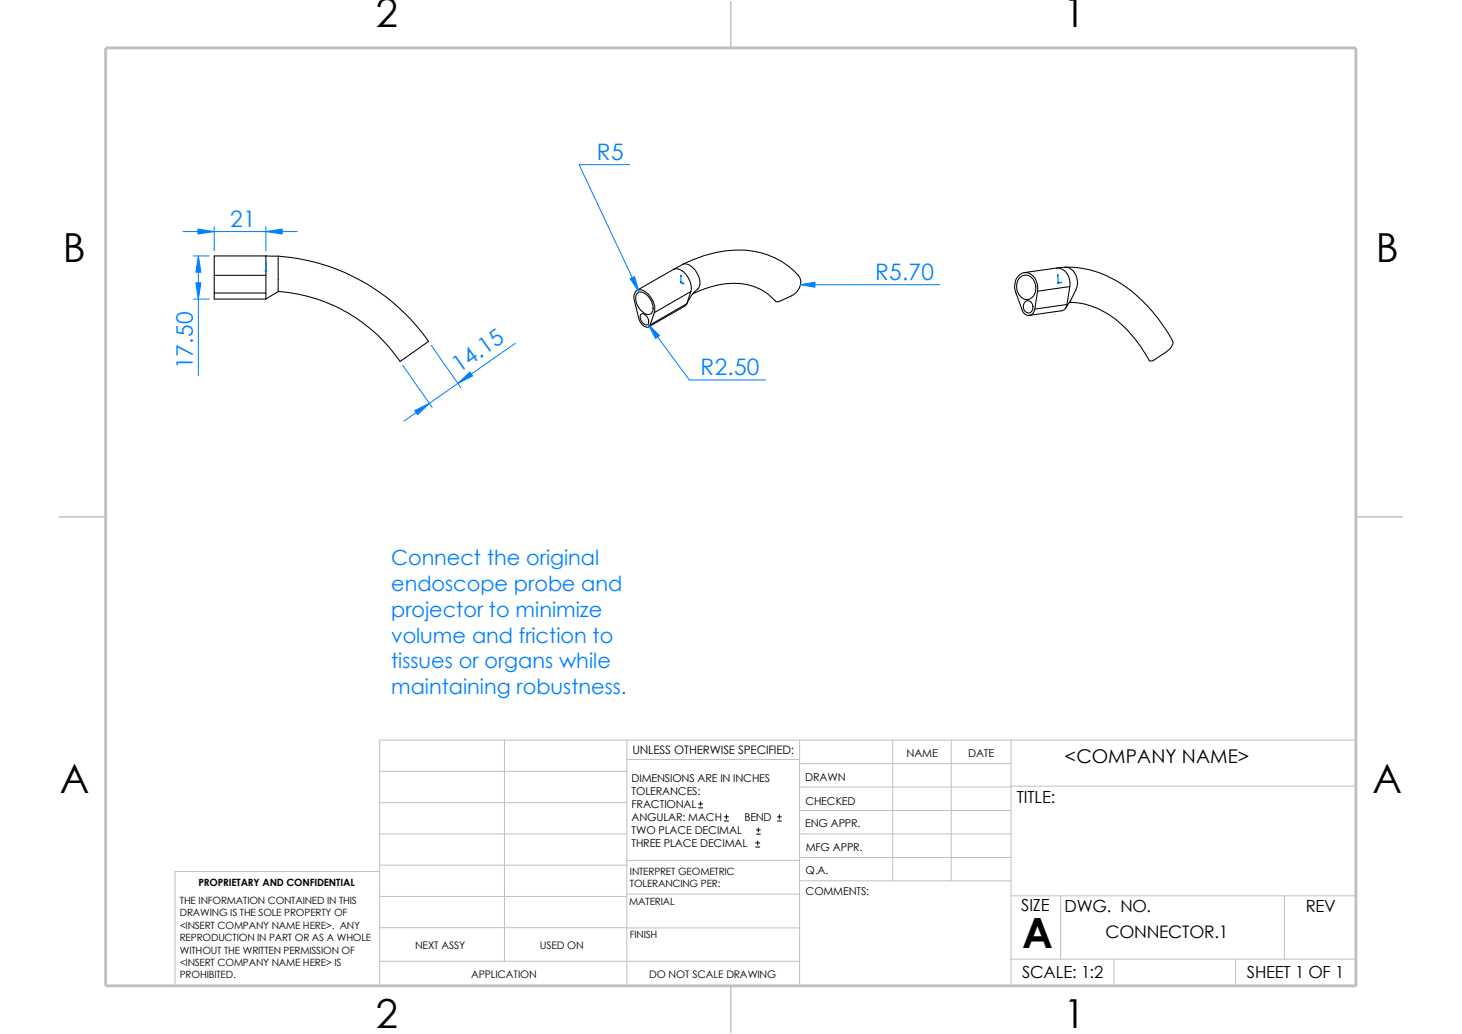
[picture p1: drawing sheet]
<svg xmlns="http://www.w3.org/2000/svg" width="297mm" height="210mm" viewBox="0 0 297 210" stroke-linecap="round" stroke-linejoin="round" font-family="sans-serif">
<g fill="none" stroke="#c0c0c0" stroke-width=".2">
<path d="M77.1 156.7h50.2M102.5 150.3v44.9M127.3 150.3v49.9M127.3 154.3h35.1M162.4 155.1h43M162.4 150.3v49.9M162.4 159.9h43M181.4 150.3v28.6M193.3 150.3v28.6M205.4 150.3v49.9M205.4 159.7h70.1M77.1 169.4h50.2"/>
<path d="M77.1 175.7h50.2M77.1 177h-41.5v23.2h239.9v-49.9h-198.4v49.9M77.1 163h50.2M127.3 174.8h35.1M162.4 169.4h43M162.4 174.2h43M162.4 164.6h43M162.4 178.9h43M77.1 188.4h50.2M77.1 195.2h85.3M77.1 182.1h50.2M127.3 181.6h35.1"/>
<path d="M127.3 188.5h35.1M205.4 194.8h70.1M205.4 181.9h70.1M215.5 181.9v12.9M226.3 194.8v5.4M251 194.8v5.4M260.9 181.9v12.9"/>
</g>
<path d="M148.5 .2v9.5M11.9 105h9.6M275.5 105h9.5M148.5 200.2v9.6" fill="none" stroke="#c0c0c0" stroke-width=".3"/>
<path d="M21.5 9.7h254v190.5h-254z" fill="none" stroke="#c0c0c0" stroke-width=".59"/>
<g fill="none" stroke="#000" stroke-width=".21">
<path d="M43.5 55.9h10.5M43.5 59.5h10.5M43.5 55.9v3.6M43.5 59.5v1.2h10.5v-1.2M43.5 55.9v-3.9h10.5v3.9M54 52h2.5M54 55.9v3.6M56.5 52a40.6 40.6 0 0 1 30.5 17.4l-5.6 4a33.8 33.8 0 0 0-20.8-13.7l-4.1-.5M56.5 59.2l-2.5 1.5M56.5 52v7.2M129.4 59l9.2-5.3a2 2 0 0 1 2.4 .9 3.6 3.6 0 0 1 .9 3.9l-.2 .2a7.2 7.2 0 0 0-2.3 3.1M129.4 59.6a1.37 1.37 0 0 1 2 .3 3.5 3.5 0 0 1 1.1 3.5 1.22 1.22 0 0 1-2.1-.2 3.1 3.1 0 0 1-1-3.6z"/>
<path d="M136.9 54.7a2.07 2.07 0 0 1 2.4 1 4.1 4.1 0 0 1 1 3.5M138.7 53.7a23.6 23.6 0 0 1 15.9-2.3 15.1 15.1 0 0 1 7.8 4.9 2.99 2.99 0 0 1-1.7 3.8l-2.5 1.2-.6-.1a12.2 12.2 0 0 0-12.8-3l-4.1 1.5M140.3 59.2l-7.4 4.3M140.3 59.2l-.8 2.5M207 56.6a1.85 1.85 0 0 1 2-.6 1.85 1.85 0 0 1 1.3 1.5 2.29 2.29 0 0 1-1.9 3.3 2.77 2.77 0 0 1-1.4-4.2zM210.8 59.1a3.1 3.1 0 0 0-2.4-3.7 2.64 2.64 0 0 0-2.2 3.3l1.4 4.2a1.3 1.3 0 0 0 1.4 1.2 1.3 1.3 0 0 0 1.2-1.3M210.8 59.1l-.6 3.7M214.6 54.4l-6.5 1M214.6 54.5a2.71 2.71 0 0 1 2.8 3l-.1 .7M214.7 54.4h.7a2.8 2.8 0 0 1 3.5 3 8.5 8.5 0 0 1-1.7 4.1l-.7 1.1M216.4 54.3a21.7 21.7 0 0 1 16.3 7.4l.9 1a33.8 33.8 0 0 1 4.7 6.8 2.78 2.78 0 0 1-1.5 2.1l-2.3 1.5a.83 .83 0 0 1-1 .1 24 24 0 0 0-10.6-10.6 13.8 13.8 0 0 0-5.6-1.2M217.3 58.2l-6.5 .9"/>
<path d="M217.3 58.2l-.6 3.6M130.3 63.8a1.42 1.42 0 0 1 1.2 2.2 1.48 1.48 0 0 1-1.2-2.2zM132.9 63.5a4.2 4.2 0 0 0-2.7-4.6 1.27 1.27 0 0 0-1.4 1.6l1 4.1a2.02 2.02 0 0 0 1.9 1.8l.4-.4M132.9 63.5l-.8 2.5M139.2 62.1l-7.4 4.3M139.5 61.7l-.3 .4M139.5 61.7l-7.4 4.3M208.3 61.3a1.16 1.16 0 0 1 1.4 .3 1.16 1.16 0 0 1 0 1.4 .95 .95 0 0 1-1.1 .5 .95 .95 0 0 1-.7-1v-.5zM216.7 61.8a1.34 1.34 0 0 1-1.1 1.3l-6.5 1M216.7 61.8l-6.5 1"/>
</g>
<g fill="#00f" stroke="#00f" stroke-width=".2">
<path d="M215.4 57.3l.3 .1-.3 .1z"/>
<path d="M214.9 55.8l.1 .2-.2 .1z"/>
<path d="M138.7 57.4l.2 .3-.3-.1z"/>
<path d="M138.3 55.9l.1 .3h-.1z"/>
<path d="M54 53.3l.1 .3h-.2z"/>
</g>
<g fill="none" stroke="#00f" stroke-width=".2">
<path d="M53.9 55h.3M53.9 54.9l.3 .3M54 55h.1M54 53.3v1.9M54.1 54.9l-.3 .3M138.2 57.3h.3M138.2 57.2l.3 .3M138.3 57.3l.6 .4M138.3 55.9v1.6M138.5 57.2l-.3 .3M214.9 55.8l.1 1.6h.7M214.9 57.4h.3"/>
<path d="M214.9 57.3l.3 .3M215 57.3v.3M215.1 57.3l-.3 .3"/>
</g>
<g fill="none" stroke="#000" stroke-width=".2">
<path d="M141.9 164.1h.8M141.9 163.3h.8M142.3 162.9v.8M147.2 166.8h.8M147.2 165.9h.8M147.6 165.5v.8M153.5 172h.8M153.5 171.2h.8M153.7 169.4h.8M153.7 168.6h.8M153.9 170.8v.8M154.1 168.1v.9"/>
<path d="M157.9 166.8h.8M157.9 165.9h.8M158.3 165.5v.8"/>
</g>
<path d="M127.9 33.4h-10.3l12.2 26M37.2 47h23.2M39.3 52h3.2M40.3 52v24.3M43.5 46.1v4.9M54 46.1v4.9M162.6 57.8h28.4M39.3 60.7h3.2M81.8 74.2l6 8.6M87.6 70.2l6 8.5M104.7 69.7l-22.7 15.9M131.7 65.8l8.3 11.4h15.5" fill="none" stroke="#0080ff" stroke-width=".2"/>
<g fill="#0080ff" stroke="#0080ff" stroke-width=".2">
<path d="M128 56.6l.9-.4 .9 3.2z"/>
<path d="M131.7 65.8l2.3 2.4-.8 .5z"/>
<path d="M162.6 57.8l3-.5v1z"/>
<path d="M40.3 52l.5 3.3h-1z"/>
<path d="M39.8 57.4h1l-.5 3.3z"/>
<path d="M93 77.9l2.5-2.3 .5 .8z"/>
<path d="M84.2 83.4l3-1.5-2.4 2.3z"/>
<path d="M54 47l3.3-.5v1z"/>
<path d="M40.2 46.5l3.3 .5-3.3 .5z"/>
</g>
<text font-size="8.5" x="207.6" y="192.5">A</text>
<g font-size="8.1">
<text x="76.4" y="5.5">2</text>
<text x="216.1" y="5.5">1</text>
<text x="12.8" y="53.2">B</text>
<text x="279.5" y="53.2">B</text>
<text x="12.1" y="161.1">A</text>
<text x="278.8" y="161.1">A</text>
<text x="76.4" y="208.7">2</text>
<text x="216.1" y="208.7">1</text>
</g>
<g font-size="4.6" fill="#0080ff">
<text x="121.3" y="32.5">R5</text>
<text x="46.8" y="46.1">21</text>
<text x="177.8" y="56.9">R5.70</text>
<text x="39.2" y="75" transform="rotate(-90 39.2 75)">17.50</text>
<text x="93.3" y="75.9" transform="rotate(-35 93.3 75.9)">14.15</text>
<text x="142.3" y="76.2">R2.50</text>
</g>
<g font-size="4.2" fill="#0080ff">
<text x="79.5" y="114.8">Connect the original</text>
<text x="79.5" y="120">endoscope probe and</text>
<text x="79.5" y="125.3">projector to minimize</text>
<text x="79.5" y="130.5">volume and friction to</text>
<text x="79.5" y="135.7">tissues or organs while</text>
<text x="79.5" y="141">maintaining robustness.</text>
</g>
<text font-size="3.9" x="216.3" y="154.9">&lt;COMPANY NAME&gt;</text>
<text font-size="3.5" x="224.6" y="190.6">CONNECTOR.1</text>
<g font-size="3.4">
<text x="206.6" y="163.1">TITLE:</text>
<text x="207.5" y="185.1">SIZE</text>
<text x="216.3" y="185.2">DWG. NO.</text>
<text x="265.3" y="185.3">REV</text>
<text x="207.6" y="198.7">SCALE: 1:2</text>
<text x="253.3" y="198.7">SHEET 1 OF 1</text>
</g>
<text font-size="2.4" x="128.5" y="153.2">UNLESS OTHERWISE SPECIFIED:</text>
<g font-size="2.2">
<text x="184.2" y="153.7">NAME</text>
<text x="196.7" y="153.8">DATE</text>
<text x="128.3" y="158.8">DIMENSIONS ARE IN INCHES</text>
<text x="128.3" y="161.5">TOLERANCES:</text>
<text x="163.6" y="158.5">DRAWN</text>
<text x="128.3" y="164.2">FRACTIONAL</text>
<text x="128.3" y="166.8">ANGULAR: MACH</text>
<text x="151.2" y="166.8">BEND</text>
<text x="163.6" y="163.4">CHECKED</text>
<text x="128.3" y="169.5">TWO PLACE DECIMAL</text>
<text x="128.3" y="172.1">THREE PLACE DECIMAL</text>
<text x="163.6" y="168">ENG APPR.</text>
<text x="163.7" y="172.8">MFG APPR.</text>
<text x="163.7" y="177.5">Q.A.</text>
<text x="163.7" y="181.7">COMMENTS:</text>
</g>
<g font-size="2.1">
<text x="84.3" y="192.8">NEXT ASSY</text>
<text x="109.6" y="192.7">USED ON</text>
<text x="95.7" y="198.6">APPLICATION</text>
<text x="131.9" y="198.7">DO NOT SCALE DRAWING</text>
</g>
<g font-size="2">
<text x="128" y="177.6">INTERPRET GEOMETRIC</text>
<text x="36.5" y="183.6">THE INFORMATION CONTAINED IN THIS</text>
<text x="40.3" y="180">PROPRIETARY AND CONFIDENTIAL</text>
<text x="127.8" y="183.7">MATERIAL</text>
<text x="128" y="180.2">TOLERANCING PER:</text>
<text x="36.5" y="186.1">DRAWING IS THE SOLE PROPERTY OF</text>
<text x="36.5" y="188.6">&lt;INSERT COMPANY NAME HERE&gt;. ANY</text>
<text x="36.5" y="191.1">REPRODUCTION IN PART OR AS A WHOLE</text>
<text x="127.9" y="190.5">FINISH</text>
<text x="36.5" y="193.7">WITHOUT THE WRITTEN PERMISSION OF</text>
<text x="36.5" y="196.2">&lt;INSERT COMPANY NAME HERE&gt; IS</text>
<text x="36.5" y="198.7">PROHIBITED.</text>
</g>
</svg>
